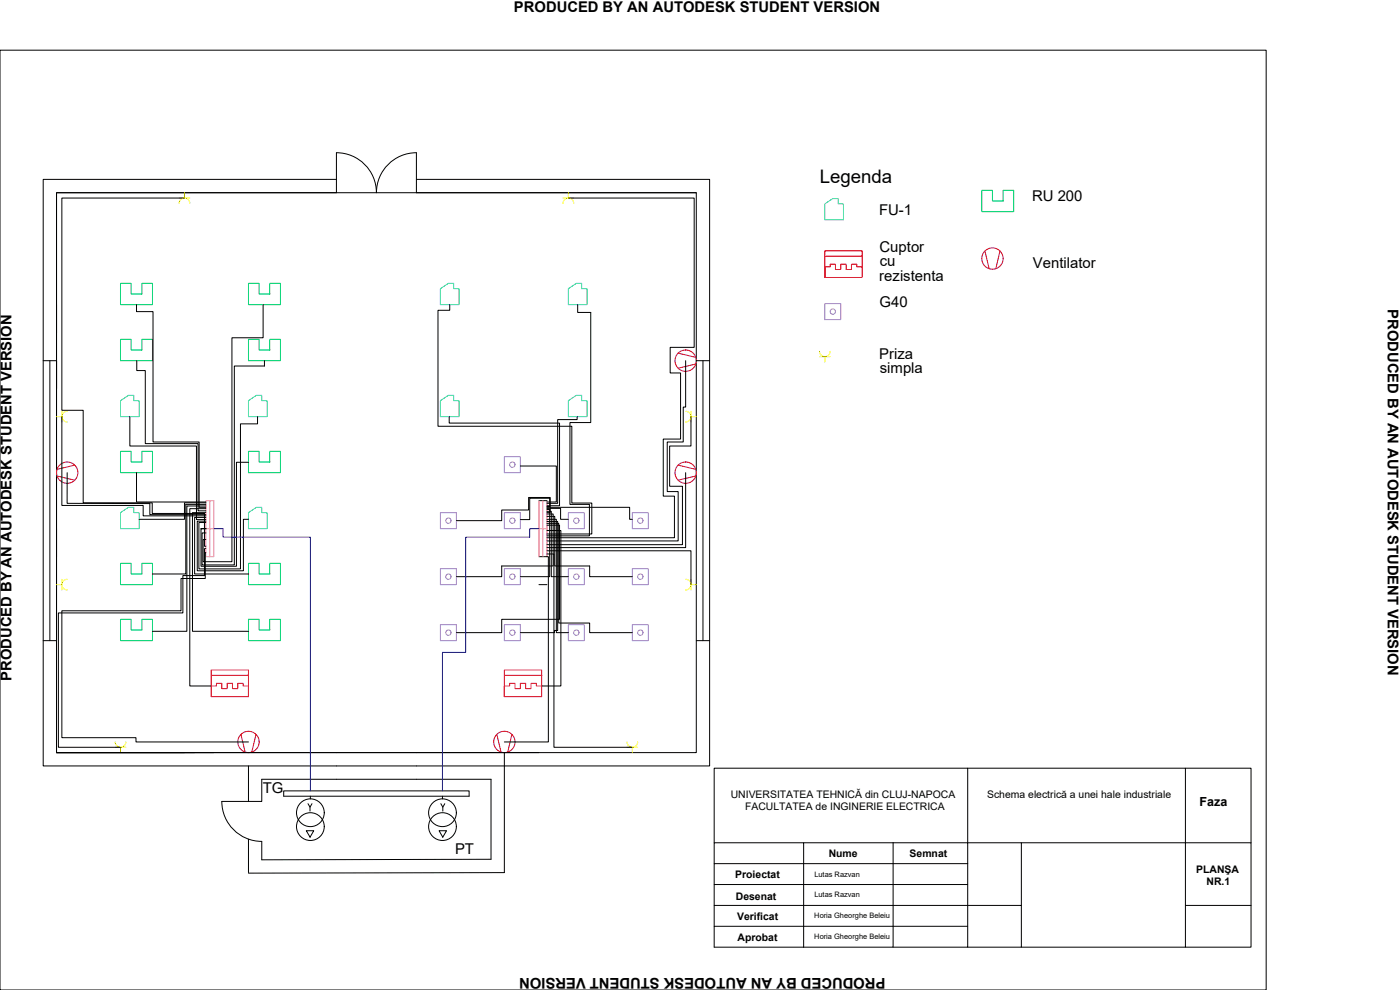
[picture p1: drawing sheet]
<svg xmlns="http://www.w3.org/2000/svg" width="420mm" height="297mm" viewBox="0 0 420 297" stroke-linecap="round" stroke-linejoin="round" font-family="sans-serif">
<!-- layer: 0 -->
<g fill="none" stroke="#000" stroke-width=".3">
<path d="M0 15.1h380v281.9h-380zM17 57.8h84v-12a12 12 0 0 1 12 12 12 12 0 0 1 12-12v12h84v168h-192zM55.4 59.4h-36.8v63.7h6.4v27.8h20.7v3.2h15.7v9.8h.4M101 53.8h-88v176h200v-176h-88M170.6 59.4h37.7v44.8h-7.2v7.7h3.1v19.8h-5.1v17.2h3.3v12.4h-38.3M209 57.8h-192v168h47.2M17 91.4v8.4M41 91.4v2.1h4.9v39.1h13.9v19.6h2M79 91.4v9.9h-9.4v67.2h-8.6v-6.6h.8M135 91.4v1.7h-3.6v34.8h40.2v23h6v9.3h-13.5M173.4 91.4v2.3h3.9v33.1h-6.3v24.5h5.9v9.5h-12.8M13 108.2h4v8.4"/>
<path d="M15 108.2v84M41 108.2v3h2.6v21.9h15.8v20.2h2.4M79.4 108.2v1.6h-9.1v59.7h-9.7v-9.6h1.2M205.8 108.2v13.9h-.7v10.5h-4.9v14.9h3.3v14.8h-39.4M209 108.2h4M211 108.2v84M18.6 125v26.7h24.4v3.1h18.8M39 125v8.8h20v22.1h2.8M74.6 138.7h-3.6v31.2h-10.7v-11.3h1.5h-1.5M77.3 125v2.2h-5.1v43.5h-12.5v-13.9h2.1M134.8 125v1.9h33.1v24.8h-3.8M156.2 139.8h10.8v10.8h-2.9"/>
<path d="M173.2 125v.9h-5.8v25.1h-3.3M207.4 125v8.8h-6.4v12.1h3.8v17.5h-40.7M17 158.6v8.4M20.2 141.8l-.1 9.2 24.9 .1v3.3h16.8M41 141.8v8.8h20.8M61.8 150.9h-6.4v4.9h-13.6M61.8 151.3h-6v20.9h-10M61.8 151.8h-5.7v37.6h-10.3M61.8 152.6h-4.8v53.2h6.4M61.8 153.8h-4v35.6h16.8M61.8 155.3h-3.4v16.9h16.2M74.6 155.8h-1.6v15.5h-13.8v-14.9h2.6"/>
<path d="M161.7 150.2h2.4M164.1 152.5h4.1v3.3h2.4M164.1 152.2h24.9v3.6h.8M164.1 152h.9v-2.5h-6v6.4h-2.8M164.1 152.9h.9v20.1h-8.8M164.1 153.4h1.3v19.6h5.2M164.1 153.8h1v-4.5h-6.5v3.7h-8v3.2h-13.6M164.1 154.2h1.9v15.6h-15.4v3.2h-13.6M164.1 154.9h2.4v14.9h10.5v3.2h12.8M164.1 155.8h2.9v34h3.6M164.1 156.5h3.3v32.7h-1v.6h-10.2M164.1 157h3.6v29.9h9.3v2.9h12.8"/>
<path d="M164.1 157.6h3.8v28.2h-17.3v4h-13.6M164.1 159.2h4.2v46.6h-5.7M205.8 141.8v22.5h-41.7M61.8 164.6h-.4v8.1h-6.5v11.2h-37.4v40.3h18.7M61.8 165.8h-.2v7.8h-7.3v9.7h-35.7v38h22.2v1.3h33.8M161.7 167h2.9v55.6h-13.2M161.7 175.4h2.4M164.1 166.2h2.1v58h23.6M164.1 165.3h43.3v10.1M17 183.8v8.4h-4M209 192.2h4M58.4 225.8h-41.4h144.7"/>
<path d="M74.6 229.8v10.7M85.1 237.3h55.7v1.6h-55.7zM93.1 238.9v.8M132.8 238.9v.8M151.4 225.8v36l-76.8 .2M66.6 240.5h12v-6.7h68.8v24l-68.8 .2v-5.5a12 12 0 0 1-12-12zM74.6 251.8v10M91.9 249.3h2.3l-1.2 1.9zM92.4 241.1l.6 1.1v1.2M93.6 241.1l-.6 1.1M131.8 249.3h2.2l-1.1 1.9zM132.3 241.1l.6 1.1"/>
<path d="M133.5 241.1l-.6 1.1v1.2"/>
<circle cx="93.1" cy="248" r="4.2"/>
<circle cx="93.1" cy="243.9" r="4.2"/>
<circle cx="132.8" cy="243.9" r="4.2"/>
<circle cx="132.8" cy="248" r="4.2"/>
</g>
<!-- layer: RU -->
<path d="M294.7 57.1h3.1v3.2h3.3v-3.2h3.1v6.4h-9.5zM36.2 85h3.2v3.2h3.2v-3.2h3.2v6.4h-9.6zM74.6 85h3.2v3.2h3.2v-3.2h3.2v6.4h-9.6zM36.2 101.8h3.2v3.2h3.2v-3.2h3.2v6.4h-9.6zM74.6 101.8h3.2v3.2h3.2v-3.2h3.2v6.4h-9.6zM36.2 135.4h3.2v3.2h3.2v-3.2h3.2v6.4h-9.6zM74.6 135.4h3.2v3.2h3.2v-3.2h3.2v6.4h-9.6zM36.2 169h3.2v3.2h3.2v-3.2h3.2v6.4h-9.6zM74.6 169h3.2v3.2h3.2v-3.2h3.2v6.4h-9.6zM36.2 185.8h3.2v3.2h3.2v-3.2h3.2v6.4h-9.6zM74.6 185.8h3.2v3.2h3.2v-3.2h3.2v6.4h-9.6z" fill="none" stroke="#00dd37" stroke-width=".3"/>
<!-- layer: FU -->
<path d="M247.5 61.2l2.4-1.6h1.6v1.6h1.6v4.8h-5.6zM132.2 86.6l2.4-1.6h1.6v1.6h1.6v4.8h-5.6zM170.6 86.6l2.4-1.6h1.6v1.6h1.6v4.8h-5.6zM36.2 120.2l2.4-1.6h1.6v1.6h1.6v4.8h-5.6zM74.6 120.2l2.4-1.6h1.6v1.6h1.6v4.8h-5.6zM132.2 120.2l2.4-1.6h1.6v1.6h1.6v4.8h-5.6zM170.6 120.2l2.4-1.6h1.6v1.6h1.6v4.8h-5.6zM36.2 153.8l2.4-1.6h1.6v1.6h1.6v4.8h-5.6zM74.6 153.8l2.4-1.6h1.6v1.6h1.6v4.8h-5.6z" fill="none" stroke="#00bfff" stroke-width=".3"/>
<!-- layer: Numaistiu -->
<g fill="none" stroke="#a56edd" stroke-width=".3">
<path d="M247.5 91.1h4.8v4.8h-4.8zM151.4 137h4.8v4.8h-4.8zM132.2 153.8h4.8v4.8h-4.8zM151.4 153.8h4.8v4.8h-4.8zM170.6 153.8h4.8v4.8h-4.8zM189.8 153.8h4.8v4.8h-4.8zM132.2 170.6h4.8v4.8h-4.8zM151.4 170.6h4.8v4.8h-4.8zM170.6 170.6h4.8v4.8h-4.8zM189.8 170.6h4.8v4.8h-4.8zM132.2 187.4h4.8v4.8h-4.8zM151.4 187.4h4.8v4.8h-4.8z"/>
<path d="M170.6 187.4h4.8v4.8h-4.8zM189.8 187.4h4.8v4.8h-4.8z"/>
<circle cx="249.9" cy="93.5" r=".8"/>
<circle cx="153.8" cy="139.4" r=".8"/>
<circle cx="134.6" cy="156.2" r=".8"/>
<circle cx="153.8" cy="156.2" r=".8"/>
<circle cx="173" cy="156.2" r=".8"/>
<circle cx="192.2" cy="156.2" r=".8"/>
<circle cx="134.6" cy="173" r=".8"/>
<circle cx="153.8" cy="173" r=".8"/>
<circle cx="173" cy="173" r=".8"/>
<circle cx="192.2" cy="173" r=".8"/>
<circle cx="134.6" cy="189.8" r=".8"/>
<circle cx="153.8" cy="189.8" r=".8"/>
<circle cx="173" cy="189.8" r=".8"/>
<circle cx="192.2" cy="189.8" r=".8"/>
</g>
<!-- layer: Cuptor -->
<path d="M247.5 75.3h11.2v8h-11.2zM247.5 76.9h11.2M247.5 80.1v3.2v-3.2h1.6v-.8h1.6v1.6h1.6v-1.6h1.6v1.6h1.6v-1.6h1.6v.8h1.6M63.4 201h11.2v8h-11.2zM63.4 205.8h1.6v-.8h1.6v1.6h1.6v-1.6h1.6v1.6h1.6v-1.6h1.6v.8h1.6v3.2v-3.2M63.4 202.6h11.2M151.4 201h11.2v8h-11.2zM151.4 205.8v3.2v-3.2h1.6v-.8h1.6v1.6h1.6v-1.6h1.6v1.6h1.6v-1.6h1.6v.8h1.6M151.4 202.6h11.2" fill="none" stroke="#f00" stroke-width=".3"/>
<!-- layer: Vent -->
<g fill="none" stroke="#b8002e" stroke-width=".3">
<path d="M295.6 75.3l1.3 5.3M300.1 75.3l-1.2 5.3M203.5 106l5.3 1.2M208.8 109.2l-5.3 1.3M22.4 139.6l-5.3 1.2M203.5 139.6l5.3 1.2M17.1 142.8l5.3 1.3M208.8 142.8l-5.3 1.3M72.3 220.4l1.3 5.3M76.8 220.4l-1.2 5.3M149.1 220.4l1.3 5.3M153.6 220.4l-1.2 5.3"/>
<circle cx="297.9" cy="77.6" r="3.2"/>
<circle cx="205.8" cy="108.2" r="3.2"/>
<circle cx="20.2" cy="141.8" r="3.2"/>
<circle cx="205.8" cy="141.8" r="3.2"/>
<circle cx="74.6" cy="222.6" r="3.2"/>
<circle cx="151.4" cy="222.6" r="3.2"/>
</g>
<!-- layer: Priza -->
<g fill="none" stroke="#ff0" stroke-width=".3">
<path d="M53.8 59.4h3.2M55.4 57.8v1.6M169 59.4h3.2M170.6 57.8v1.6M53.8 61a1.6 1.6 0 0 1 1.6-1.6 1.6 1.6 0 0 1 1.6 1.6M169 61a1.6 1.6 0 0 1 1.6-1.6 1.6 1.6 0 0 1 1.6 1.6M245.9 107h3.2M245.9 105.4a1.6 1.6 0 0 0 1.6 1.6 1.6 1.6 0 0 0 1.6-1.6M247.5 107v1.6M17 125h1.6M18.6 123.4v3.2M20.2 123.4a1.6 1.6 0 0 0-1.6 1.6 1.6 1.6 0 0 0 1.6 1.6"/>
<path d="M205.8 123.4a1.6 1.6 0 0 1 1.6 1.6 1.6 1.6 0 0 1-1.6 1.6M207.4 123.4v3.2M207.4 125h1.6M17 175.4h1.6M18.6 173.8v3.2M20.2 173.8a1.6 1.6 0 0 0-1.6 1.6 1.6 1.6 0 0 0 1.6 1.6M205.8 173.8a1.6 1.6 0 0 1 1.6 1.6 1.6 1.6 0 0 1-1.6 1.6M207.4 175.4h1.6M207.4 173.8v3.2M34.6 222.6a1.6 1.6 0 0 0 1.6 1.6 1.6 1.6 0 0 0 1.6-1.6M34.6 224.2h3.2M36.2 224.2v1.6"/>
<path d="M188.2 222.6a1.6 1.6 0 0 0 1.6 1.6 1.6 1.6 0 0 0 1.6-1.6M188.2 224.2h3.2M189.8 224.2v1.6"/>
</g>
<!-- layer: TD -->
<path d="M61.8 150.2h2.4v16.8h-2.4zM61.8 158.6h2.4M63 150.2v16.8M161.7 158.6h2.4M161.7 150.2v16.8M162.9 150.2v16.8M164.1 150.2v16.8" fill="none" stroke="#ff7f7f" stroke-width=".3"/>
<!-- layer: Albastru -->
<path d="M64.2 158.6h2.8v2.6h26.1v76.1M161.7 158.6h-2.7v2.6h-19.2v34.5h-7v41.6" fill="none" stroke="#00f" stroke-width=".3"/>
<!-- layer: Tabel -->
<g fill="none" stroke="#000" stroke-width=".3">
<path d="M290.4 230.5h65.4v22.4h19.7v31.3h-19.7M355.8 230.5h19.7v22.4M214.3 259.1v-6.2h26.9v31.3M214.3 252.9v-22.4h76.1v22.4h16.1v18.8M241.2 252.9h26.8M268 252.9v31.3h-26.8M268 252.9h22.4v6.2M290.4 259.1h-76.1v6.3M290.4 259.1v25.1h-22.4M306.5 252.9h49.3v31.3h-49.3M214.3 277.9v-6.2h92.2v12.5h-16.1M290.4 277.9h-76.1v6.3h26.9"/>
<path d="M290.4 265.4h-76.1v6.3M355.8 271.7h19.7"/>
</g>
<text font-size="5.6" x="246" y="55">Legenda</text>
<g font-size="4.5">
<text x="263.8" y="64.6">FU-1</text>
<text x="309.7" y="60.4">RU 200</text>
<text x="264" y="75.6">Cuptor</text>
<text x="264" y="79.9">cu</text>
<text x="310" y="80.4">Ventilator</text>
<text x="263.9" y="84.2">rezistenta</text>
<text x="263.9" y="92.2">G40</text>
<text x="263.8" y="107.6">Priza</text>
<text x="264.1" y="111.9">simpla</text>
<text x="78.8" y="238">TG</text>
<text x="136.6" y="256.1">PT</text>
</g>
<g font-size="4.4">
<text x="154.3" y="3.5">PRODUCED BY AN AUTODESK STUDENT VERSION</text>
<text x="416.5" y="92.8" transform="rotate(90 416.5 92.8)">PRODUCED BY AN AUTODESK STUDENT VERSION</text>
<text x="3.5" y="204.3" transform="rotate(-90 3.5 204.3)">PRODUCED BY AN AUTODESK STUDENT VERSION</text>
<text x="265.7" y="293.6" transform="rotate(-180 265.7 293.6)">PRODUCED BY AN AUTODESK STUDENT VERSION</text>
</g>
<text font-size="3.8" x="360" y="241.7">Faza</text>
<g font-size="3.1">
<text x="219.3" y="239.4">UNIVERSITATEA TEHNICĂ din CLUJ-NAPOCA</text>
<text x="296.2" y="239.4">Schema electrică a unei hale industriale</text>
<text x="223.6" y="243.2">FACULTATEA de INGINERIE ELECTRICA</text>
<text x="248.7" y="257">Nume</text>
<text x="273" y="257.1">Semnat</text>
<text x="220.7" y="263.3">Proiectat</text>
<text x="359" y="261.9">PLANŞA</text>
<text x="220.8" y="269.9">Desenat</text>
<text x="362.1" y="265.7">NR.1</text>
<text x="221.2" y="276.1">Verificat</text>
<text x="221.4" y="282.5">Aprobat</text>
</g>
<g font-size="2.2">
<text x="244.4" y="263.2">Lutas Razvan</text>
<text x="244.4" y="269.1">Lutas Razvan</text>
<text x="244.4" y="275.4">Horia Gheorghe Beleiu</text>
<text x="244.4" y="281.7">Horia Gheorghe Beleiu</text>
</g>
</svg>
